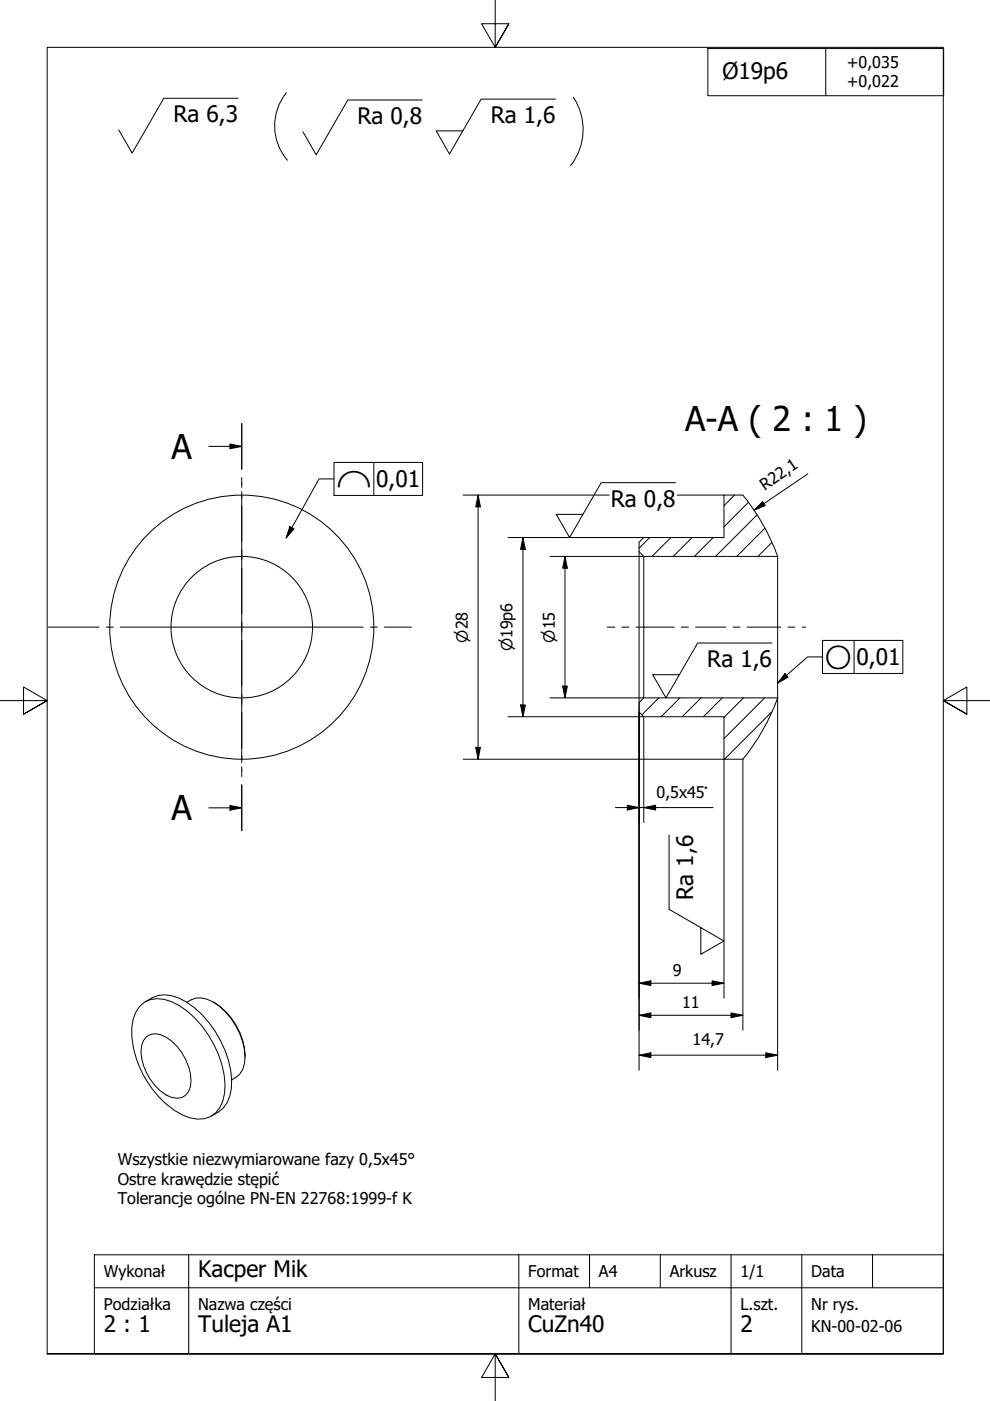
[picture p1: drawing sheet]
<svg xmlns="http://www.w3.org/2000/svg" width="210mm" height="297mm" viewBox="0 0 210 297" stroke-linecap="round" stroke-linejoin="round" font-family="sans-serif">
<!-- layer: Hatch (ISO) -->
<g fill="none" stroke="#000" stroke-width=".21">
<path d="M137.8 114l-2.3 2.2M142.2 114l-4 4M146.7 114l-4 4M151.2 114l-4 4M155.7 105l-2.2 2.2M158.7 106.5l-5.2 5.2M160.5 109.2l-8.8 8.8M162.2 112l-6 6M163.7 115l-3 3M139.7 148l-3.6 3.5M144.2 148l-4 4M148.7 148l-4 4"/>
<path d="M153.1 148l-3.9 4M157.6 148l-4.1 4.1M162.1 148l-8.6 8.6M163.7 150.9l-10.1 10.1"/>
</g>
<!-- layer: Visible (ISO) -->
<g fill="none" stroke="#000" stroke-width=".21">
<path d="M135.5 117l1 1h28.4M135.5 117v-2l1-1h17v-9h4a44.2 44.2 0 0 1 7.4 13M135.5 117v32M136.5 118v30M164.9 118v30h-28.4M136.5 148l-1 1v2l1 1h17v9h4a44.1 44.1 0 0 0 7.4-13M29.6 213.4a5.6 5.6 0 0 1 6.8-1 21.1 21.1 0 0 1 10.7 13.4 12.4 12.4 0 0 1-.5 9.1 5.2 5.2 0 0 1-6.4 2.1 18.7 18.7 0 0 1-9.4-8.4 20.4 20.4 0 0 1-2.9-10.7l.3-1.7 .6-1.5zM30.8 212.4a6.6 6.6 0 0 1 7.2-.8 21.3 21.3 0 0 1 10.9 15.3 9.8 9.8 0 0 1-1.6 8.1l-2.5 1.6M31.1 219.8a3.5 3.5 0 0 1 4.1 .1 11.2 11.2 0 0 1 5.2 10.5 2.9 2.9 0 0 1-4 2.3 11 11 0 0 1-6.4-11l.4-1.1zM39.6 212.5a4.6 4.6 0 0 1 5.6 0 14.9 14.9 0 0 1 6.8 11.6 4.8 4.8 0 0 1-2.9 4.9M45.2 212.5a13.9 13.9 0 0 1 6.8 11.6"/>
<circle cx="51.3" cy="133" r="28"/>
<circle cx="51.3" cy="133" r="15"/>
</g>
<!-- layer: Section Line (ISO) -->
<g fill="none" stroke="#000" stroke-width=".21">
<path d="M44.3 94.6h7M48.8 94.1l2.5 .5-2.5 .5zM51.3 89.8v9.7M51.3 101.3v2.1M51.3 105.1v9.7M51.3 116.6v2.1M51.3 120.4v9.8M51.3 131.9v2.1M51.3 135.8v9.7M51.3 147.2v2.1M51.3 151.1v9.7M44.3 171.3h7"/>
<path d="M48.8 170.8l2.5 .5-2.5 .5zM51.3 162.6v2.1M51.3 166.4v9.7"/>
</g>
<path d="M48.8 94.1l2.5 .5-2.5 .5zM48.8 170.8l2.5 .5-2.5 .5z" fill="#000"/>
<!-- layer: Border (ISO) -->
<path d="M105 0v10l-2.9-5h5.8l-2.9 5 2.9-5M0 148.5h10l-5-2.8v5.7l5-2.9-5 2.9M210 148.5h-10l5-2.8v5.7l-5-2.9 5 2.9M10 287v-277h190v277h-190h190M107.9 292l-2.9-5 2.9 5h-5.8l2.9-5v10" fill="none" stroke="#000" stroke-width=".21"/>
<!-- layer: Title (ISO) -->
<path d="M110 266v21M125 266v7M140 266v7M155 266v7M185 266v7" fill="none" stroke="#000" stroke-width=".21"/>
<!-- layer: tabelka -->
<path d="M20 273h180M40 266v21M155 273v14M170 266v21" fill="none" stroke="#000" stroke-width=".21"/>
<!-- layer: ramka -->
<path d="M20 266h180v21h-180z" fill="none" stroke="#000" stroke-width=".21"/>
<!-- layer: Sketch Geometry (ISO) -->
<path d="M60.7 19.7a11.2 11.2 0 0 0 .2 14.3M150.1 10.3h50v10h-50zM175.1 10.3v10M121.6 20.6a12.3 12.3 0 0 1-.7 14.6" fill="none" stroke="#000" stroke-width=".21"/>
<!-- layer: Centerline (ISO) -->
<path d="M128.7 133h1.7M131.9 133h1.5M134.9 133h8.1M144.5 133h1.5M147.5 133h6.4M155.4 133h1.5M158.4 133h7.2M167.1 133h1.5M170.1 133h.7" fill="none" stroke="#000" stroke-width=".21"/>
<!-- layer: Dimension (ISO) -->
<g fill="none" stroke="#000" stroke-width=".21">
<path d="M98.2 105h31M101.4 105l.5 2.5h-1zM101.4 105v56M107.7 114h28.8M110.9 114l.5 2.5h-1zM110.9 114v38M116.6 118h19.9M119.8 118l.5 2.5h-1zM119.8 118v30M143.6 105h9.9M161.7 106.4l.5 .8-2.3 1zM171.3 100.5l-11.4 7.7"/>
<path d="M100.9 158.5h1l-.5 2.5zM107.7 152h28.8v22.4M110.4 149.5h1l-.5 2.5zM116.6 148h19.9M119.3 145.5h1l-.5 2.5zM135.5 149v77.9M164.9 148v78.9M98.2 161h55.3v50.6M130.5 171.2h20.7M133 170.7l2.5 .5-2.5 .5zM136.5 171.2l2.5-.5v1zM157.5 161v57.4"/>
<path d="M135.5 208.5l2.5-.6v1.1zM135.5 215.3l2.5-.5v1zM135.5 208.5h18M135.5 215.3h22M151 207.9l2.5 .6-2.5 .5zM155 214.8l2.5 .5-2.5 .5zM135.5 223.7l2.5-.5v1zM135.5 223.7h29.4M162.4 223.2l2.5 .5-2.5 .5z"/>
</g>
<g fill="#000">
<path d="M101.4 105l.5 2.5h-1zM110.9 114l.5 2.5h-1zM161.7 106.4l.5 .8-2.3 1zM119.8 118l.5 2.5h-1zM100.9 158.5h1l-.5 2.5zM110.4 149.5h1l-.5 2.5zM119.3 145.5h1l-.5 2.5zM133 170.7l2.5 .5-2.5 .5zM136.5 171.2l2.5-.5v1zM135.5 208.5l2.5-.6v1.1zM135.5 215.3l2.5-.5v1zM151 207.9l2.5 .6-2.5 .5z"/>
<path d="M155 214.8l2.5 .5-2.5 .5zM135.5 223.7l2.5-.5v1zM162.4 223.2l2.5 .5-2.5 .5z"/>
</g>
<!-- layer: Symbol (ISO) -->
<g fill="none" stroke="#000" stroke-width=".21">
<path d="M50.5 20.8h-15.8l-6.7 11.7-2.8-4.9M89.5 21.2h-15.8l-6.7 11.6-2.8-4.9M117.8 21h-15.8l-6.7 11.6-2.8-4.9h5.6M70.8 98h18.8v7h-18.8zM79.3 98v7M61.4 111.6l.9 .5-1.6 2zM70.8 101.5h-3.2l-6.9 12.6M117.6 114h18.9M143.2 102.3h-15.7l-6.7 11.7-2.9-4.9h5.7M163.7 136.3h-15.8l-6.7 11.7-2.8-4.9h5.6M174.4 139.3h-3.2l-6.3 5.5M174.4 135.8h17v7h-17z"/>
<path d="M181.1 135.8v7M166.4 142.8l.7 .8-2.2 1.2zM141.9 177v15.8l11.6 6.7-4.9 2.8v-5.6"/>
</g>
<path d="M61.4 111.6l.9 .5-1.6 2zM166.4 142.8l.7 .8-2.2 1.2z" fill="#000"/>
<!-- layer: Center Mark (ISO) -->
<path d="M51.3 102.5v.2M51.3 104.2v1.5M51.3 107.2v51.5M10.2 133h10.8M22.5 133h1.5M25.5 133h51.5M78.5 133h1.5M81.5 133h5.7M51.3 160.2v1.5M51.3 163.2v.3" fill="none" stroke="#000" stroke-width=".21"/>
<g font-size="7.2">
<text x="145.3" y="91.4">A-A ( 2 : 1 )</text>
<text x="36.4" y="97.3">A</text>
<text x="36.4" y="173.9">A</text>
</g>
<g font-size="4.8">
<text x="153.2" y="16.7">Ø19p6</text>
<text x="36.8" y="25.9">Ra 6,3</text>
<text x="75.8" y="26.3">Ra 0,8</text>
<text x="104.1" y="26.1">Ra 1,6</text>
<text x="79.8" y="103.3">0,01</text>
<text x="129.5" y="107.4">Ra 0,8</text>
<text x="150" y="141.4">Ra 1,6</text>
<text x="181.6" y="141">0,01</text>
<text x="147" y="190.8" transform="rotate(-90 147 190.8)">Ra 1,6</text>
<text x="42" y="270.7">Kacper Mik</text>
<text x="22" y="282.4">2 : 1</text>
<text x="42" y="282.4">Tuleja A1</text>
<text x="112" y="282.4">CuZn40</text>
<text x="157" y="282.4">2</text>
</g>
<g font-size="4.6">
<text x="71.3" y="103.2">⌒</text>
<text x="174.9" y="141.8">○</text>
</g>
<g font-size="3.4">
<text x="179.5" y="14.4">+0,035</text>
<text x="179.5" y="18.5">+0,022</text>
<text x="162.2" y="104" transform="rotate(-34 162.2 104)">R22,1</text>
<text x="139.2" y="169.1">0,5x45°</text>
<text x="142.6" y="206.9">9</text>
<text x="144.6" y="213.7">11</text>
<text x="146.9" y="221.6">14,7</text>
<text x="25" y="247">Wszystkie niezwymiarowane fazy 0,5x45°</text>
<text x="25" y="251.2">Ostre krawędzie stępić</text>
<text x="25" y="255.3">Tolerancje ogólne PN-EN 22768:1999-f K</text>
<text x="22" y="270.7">Wykonał</text>
<text x="112" y="270.7">Format</text>
<text x="127" y="270.7">A4</text>
<text x="142" y="270.7">Arkusz</text>
<text x="157" y="270.7">1/1</text>
<text x="172" y="270.7">Data</text>
<text x="22" y="277.7">Podziałka</text>
<text x="42" y="277.7">Nazwa części</text>
<text x="112" y="277.7">Materiał</text>
<text x="157" y="277.7">L.szt.</text>
<text x="172" y="277.7">Nr rys.</text>
<text x="172" y="282.4">KN-00-02-06</text>
</g>
<g font-size="3.3">
<text x="99.2" y="136.2" transform="rotate(-90 99.2 136.2)">⌀28</text>
<text x="117.6" y="136.2" transform="rotate(-90 117.6 136.2)">⌀15</text>
<text x="108.7" y="138.1" transform="rotate(-90 108.7 138.1)">⌀19p6</text>
</g>
</svg>
